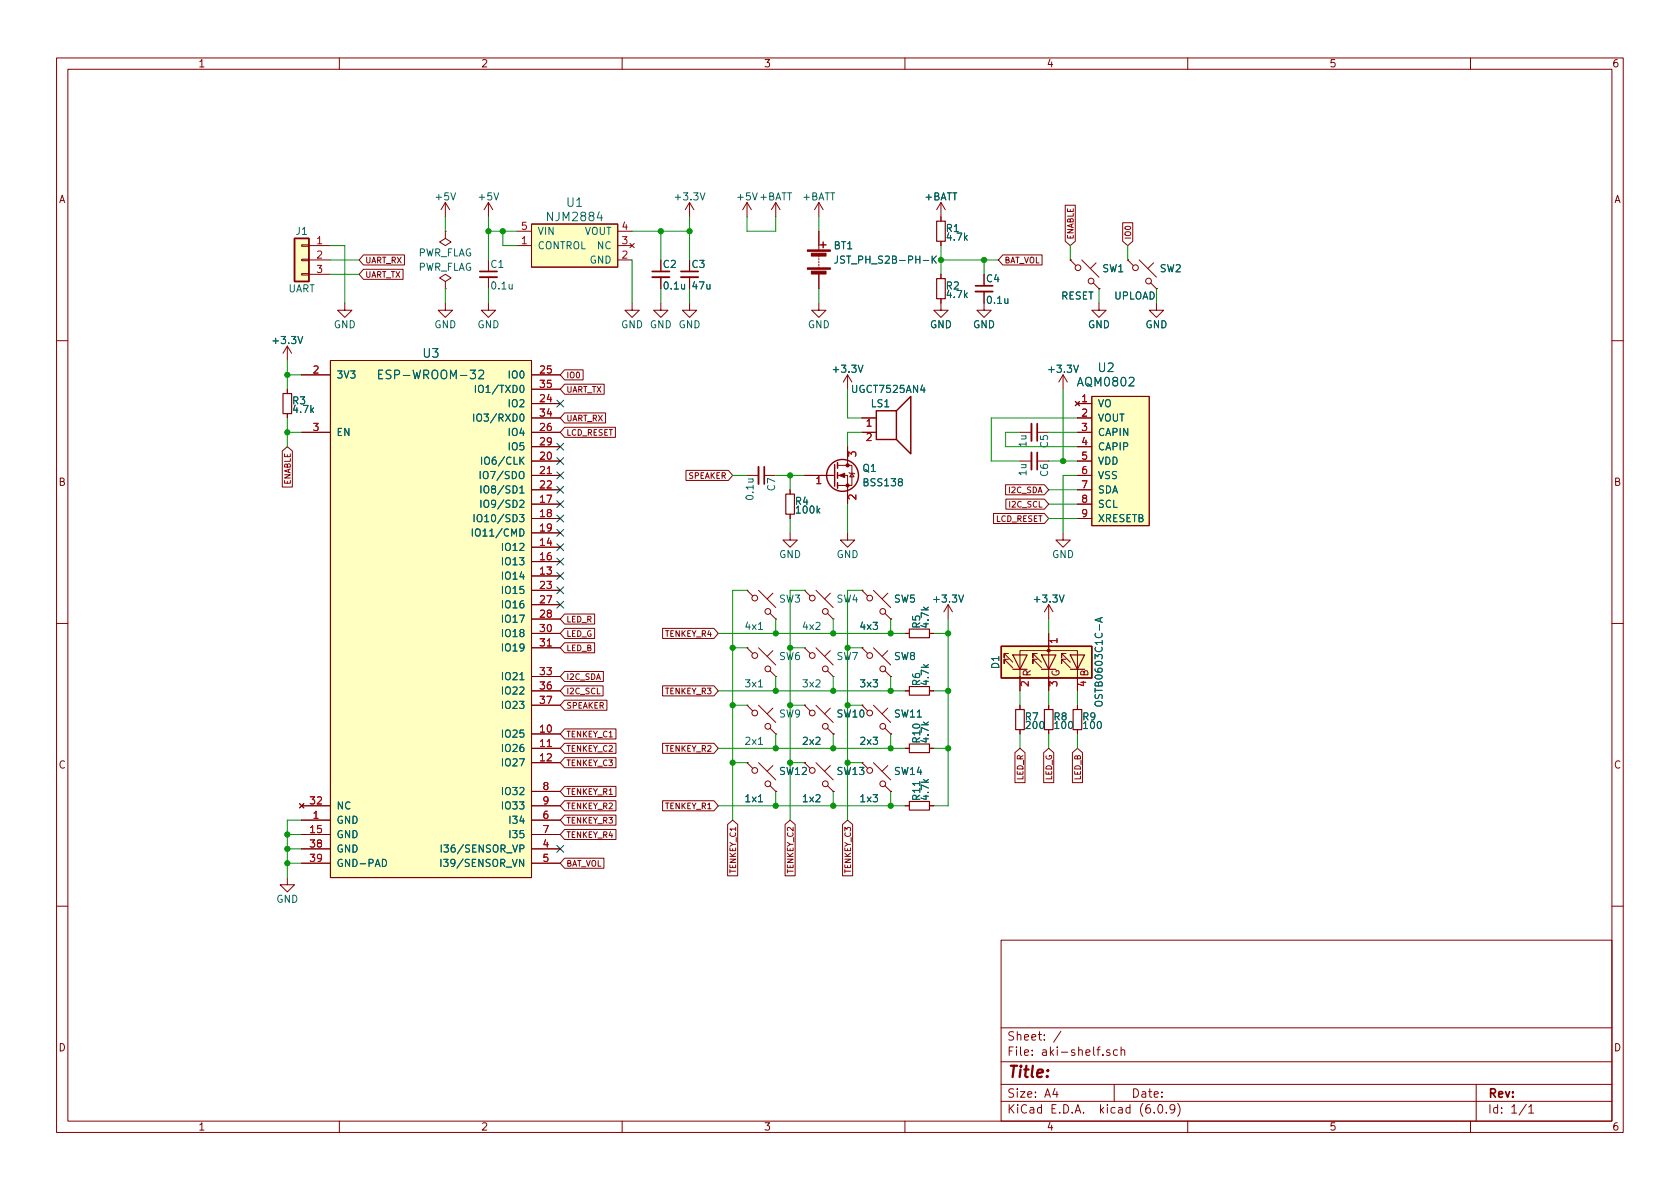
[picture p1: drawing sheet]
EESchema Schematic File Version 2
LIBS:power
LIBS:device
LIBS:transistors
LIBS:conn
LIBS:linear
LIBS:regul
LIBS:74xx
LIBS:cmos4000
LIBS:adc-dac
LIBS:memory
LIBS:xilinx
LIBS:microcontrollers
LIBS:dsp
LIBS:microchip
LIBS:analog_switches
LIBS:motorola
LIBS:texas
LIBS:intel
LIBS:audio
LIBS:interface
LIBS:digital-audio
LIBS:philips
LIBS:display
LIBS:cypress
LIBS:siliconi
LIBS:opto
LIBS:atmel
LIBS:contrib
LIBS:valves
LIBS:ftdi
LIBS:aki-shelf
LIBS:switches
LIBS:aki-shelf-cache
EELAYER 25 0
EELAYER END
$Descr A4 11693 8268
encoding utf-8
Sheet 1 1
Title ""
Date ""
Rev ""
Comp ""
Comment1 ""
Comment2 ""
Comment3 ""
Comment4 ""
$EndDescr
$Comp
L +3.3V #PWR01
U 1 1
P 2000 2500
F 0 "#PWR01" H 2000 2350 50  0001 C CNN
F 1 "+3.3V" H 2000 2640 50  0000 C CNN
F 2 "" H 2000 2500 50  0000 C CNN
F 3 "" H 2000 2500 50  0000 C CNN
	1    2000 2500
	1    0    0    -1  
$EndComp
$Comp
L R_Small R3
U 1 1
P 2000 2800
F 0 "R3" H 2030 2820 50  0000 L CNN
F 1 "4.7k" H 2030 2760 50  0000 L CNN
F 2 "Resistors_SMD:R_0603" H 2000 2800 50  0001 C CNN
F 3 "" H 2000 2800 50  0000 C CNN
	1    2000 2800
	1    0    0    -1  
$EndComp
Text GLabel 2000 3100 3    40   Input ~ 0
ENABLE
$Comp
L GND #PWR02
U 1 1
P 2000 6100
F 0 "#PWR02" H 2000 5850 50  0001 C CNN
F 1 "GND" H 2000 5950 50  0000 C CNN
F 2 "" H 2000 6100 50  0000 C CNN
F 3 "" H 2000 6100 50  0000 C CNN
	1    2000 6100
	1    0    0    -1  
$EndComp
Text GLabel 5000 5600 0    40   Input ~ 0
TENKEY_R1
Text GLabel 5000 5200 0    40   Input ~ 0
TENKEY_R2
Text GLabel 5000 4800 0    40   Input ~ 0
TENKEY_R3
Text GLabel 5000 4400 0    40   Input ~ 0
TENKEY_R4
Text GLabel 5100 5700 3    40   Input ~ 0
TENKEY_C1
Text GLabel 5500 5700 3    40   Input ~ 0
TENKEY_C2
Text GLabel 5900 5700 3    40   Input ~ 0
TENKEY_C3
Text GLabel 3900 4700 2    40   Input ~ 0
I2C_SDA
Text GLabel 3900 4800 2    40   Input ~ 0
I2C_SCL
Text GLabel 3900 2700 2    40   Input ~ 0
UART_TX
Text GLabel 3900 2900 2    40   Input ~ 0
UART_RX
Text GLabel 3900 5500 2    40   Input ~ 0
TENKEY_R1
Text GLabel 3900 5600 2    40   Input ~ 0
TENKEY_R2
Text GLabel 3900 5700 2    40   Input ~ 0
TENKEY_R3
Text GLabel 3900 5800 2    40   Input ~ 0
TENKEY_R4
Text GLabel 3900 5100 2    40   Input ~ 0
TENKEY_C1
Text GLabel 3900 5200 2    40   Input ~ 0
TENKEY_C2
Text GLabel 3900 5300 2    40   Input ~ 0
TENKEY_C3
Text GLabel 3900 4900 2    40   Input ~ 0
SPEAKER
$Comp
L GND #PWR03
U 1 1
P 5900 3700
F 0 "#PWR03" H 5900 3450 50  0001 C CNN
F 1 "GND" H 5900 3550 50  0000 C CNN
F 2 "" H 5900 3700 50  0000 C CNN
F 3 "" H 5900 3700 50  0000 C CNN
	1    5900 3700
	1    0    0    -1  
$EndComp
Text GLabel 5100 3300 0    40   Input ~ 0
SPEAKER
NoConn ~ 3900 3600
NoConn ~ 3900 3700
NoConn ~ 3900 3500
NoConn ~ 3900 3400
NoConn ~ 3900 3300
NoConn ~ 3900 3200
Text GLabel 3900 4300 2    40   Input ~ 0
LED_R
Text GLabel 3900 2600 2    40   Input ~ 0
IO0
Text GLabel 7450 1700 1    40   Input ~ 0
ENABLE
$Comp
L GND #PWR05
U 1 1
P 7650 2100
F 0 "#PWR05" H 7650 1850 50  0001 C CNN
F 1 "GND" H 7650 1950 50  0000 C CNN
F 2 "" H 7650 2100 50  0000 C CNN
F 3 "" H 7650 2100 50  0000 C CNN
	1    7650 2100
	1    0    0    -1  
$EndComp
Text GLabel 7850 1700 1    40   Input ~ 0
IO0
$Comp
L GND #PWR06
U 1 1
P 8050 2100
F 0 "#PWR06" H 8050 1850 50  0001 C CNN
F 1 "GND" H 8050 1950 50  0000 C CNN
F 2 "" H 8050 2100 50  0000 C CNN
F 3 "" H 8050 2100 50  0000 C CNN
	1    8050 2100
	1    0    0    -1  
$EndComp
$Comp
L R_Small R5
U 1 1
P 6400 4400
F 0 "R5" H 6430 4420 50  0000 L CNN
F 1 "4.7k" H 6430 4360 50  0000 L CNN
F 2 "Resistors_SMD:R_0603" H 6400 4400 50  0001 C CNN
F 3 "" H 6400 4400 50  0001 C CNN
	1    6400 4400
	0    -1   -1   0   
$EndComp
$Comp
L R_Small R6
U 1 1
P 6400 4800
F 0 "R6" H 6430 4820 50  0000 L CNN
F 1 "4.7k" H 6430 4760 50  0000 L CNN
F 2 "Resistors_SMD:R_0603" H 6400 4800 50  0001 C CNN
F 3 "" H 6400 4800 50  0001 C CNN
	1    6400 4800
	0    -1   -1   0   
$EndComp
$Comp
L R_Small R10
U 1 1
P 6400 5200
F 0 "R10" H 6430 5220 50  0000 L CNN
F 1 "4.7k" H 6430 5160 50  0000 L CNN
F 2 "Resistors_SMD:R_0603" H 6400 5200 50  0001 C CNN
F 3 "" H 6400 5200 50  0001 C CNN
	1    6400 5200
	0    -1   -1   0   
$EndComp
$Comp
L R_Small R11
U 1 1
P 6400 5600
F 0 "R11" H 6430 5620 50  0000 L CNN
F 1 "4.7k" H 6430 5560 50  0000 L CNN
F 2 "Resistors_SMD:R_0603" H 6400 5600 50  0001 C CNN
F 3 "" H 6400 5600 50  0001 C CNN
	1    6400 5600
	0    -1   -1   0   
$EndComp
$Comp
L +3.3V #PWR07
U 1 1
P 6600 4300
F 0 "#PWR07" H 6600 4150 50  0001 C CNN
F 1 "+3.3V" H 6600 4440 50  0000 C CNN
F 2 "" H 6600 4300 50  0000 C CNN
F 3 "" H 6600 4300 50  0000 C CNN
	1    6600 4300
	1    0    0    -1  
$EndComp
Text GLabel 2500 1900 2    40   Input ~ 0
UART_TX
Text GLabel 2500 1800 2    40   Input ~ 0
UART_RX
$Comp
L GND #PWR08
U 1 1
P 2400 2100
F 0 "#PWR08" H 2400 1850 50  0001 C CNN
F 1 "GND" H 2400 1950 50  0000 C CNN
F 2 "" H 2400 2100 50  0000 C CNN
F 3 "" H 2400 2100 50  0000 C CNN
	1    2400 2100
	1    0    0    -1  
$EndComp
$Comp
L Battery BT1
U 1 1
P 5700 1800
F 0 "BT1" H 5800 1900 50  0000 L CNN
F 1 "JST_PH_S2B-PH-K" H 5800 1800 50  0000 L CNN
F 2 "Connectors_JST:JST_PH_S2B-PH-K_02x2.00mm_Angled" V 5700 1860 50  0001 C CNN
F 3 "" V 5700 1860 50  0001 C CNN
	1    5700 1800
	1    0    0    -1  
$EndComp
$Comp
L AQM0802 U2
U 1 1
P 7700 3200
F 0 "U2" H 7700 3850 60  0000 C CNN
F 1 "AQM0802" H 7700 3750 60  0000 C CNN
F 2 "aki-shelf:AQM0802A-RN-GBW" H 7700 3750 60  0001 C CNN
F 3 "" H 7700 3750 60  0000 C CNN
	1    7700 3200
	1    0    0    -1  
$EndComp
$Comp
L +3.3V #PWR09
U 1 1
P 7400 2700
F 0 "#PWR09" H 7400 2550 50  0001 C CNN
F 1 "+3.3V" H 7400 2840 50  0000 C CNN
F 2 "" H 7400 2700 50  0000 C CNN
F 3 "" H 7400 2700 50  0000 C CNN
	1    7400 2700
	1    0    0    -1  
$EndComp
$Comp
L GND #PWR010
U 1 1
P 7400 3700
F 0 "#PWR010" H 7400 3450 50  0001 C CNN
F 1 "GND" H 7400 3550 50  0000 C CNN
F 2 "" H 7400 3700 50  0000 C CNN
F 3 "" H 7400 3700 50  0000 C CNN
	1    7400 3700
	1    0    0    -1  
$EndComp
Text GLabel 3900 3000 2    40   Input ~ 0
LCD_RESET
Text GLabel 7300 3600 0    40   Input ~ 0
LCD_RESET
Text GLabel 7300 3500 0    40   Input ~ 0
I2C_SCL
Text GLabel 7300 3400 0    40   Input ~ 0
I2C_SDA
$Comp
L C_Small C5
U 1 1
P 7200 3000
F 0 "C5" H 7210 3070 50  0000 L CNN
F 1 "1u" H 7210 2920 50  0000 L CNN
F 2 "Capacitors_SMD:C_0603" H 7200 3000 50  0001 C CNN
F 3 "" H 7200 3000 50  0001 C CNN
	1    7200 3000
	0    1    1    0   
$EndComp
$Comp
L C_Small C6
U 1 1
P 7200 3200
F 0 "C6" H 7210 3270 50  0000 L CNN
F 1 "1u" H 7210 3120 50  0000 L CNN
F 2 "Capacitors_SMD:C_0603" H 7200 3200 50  0001 C CNN
F 3 "" H 7200 3200 50  0001 C CNN
	1    7200 3200
	0    1    1    0   
$EndComp
$Comp
L GND #PWR011
U 1 1
P 5700 2100
F 0 "#PWR011" H 5700 1850 50  0001 C CNN
F 1 "GND" H 5700 1950 50  0000 C CNN
F 2 "" H 5700 2100 50  0000 C CNN
F 3 "" H 5700 2100 50  0000 C CNN
	1    5700 2100
	1    0    0    -1  
$EndComp
$Comp
L +3.3V #PWR012
U 1 1
P 7300 4300
F 0 "#PWR012" H 7300 4150 50  0001 C CNN
F 1 "+3.3V" H 7300 4440 50  0000 C CNN
F 2 "" H 7300 4300 50  0000 C CNN
F 3 "" H 7300 4300 50  0000 C CNN
	1    7300 4300
	1    0    0    -1  
$EndComp
$Comp
L R_Small R7
U 1 1
P 7100 5000
F 0 "R7" H 7130 5020 50  0000 L CNN
F 1 "200" H 7130 4960 50  0000 L CNN
F 2 "Resistors_SMD:R_0603" H 7100 5000 50  0001 C CNN
F 3 "" H 7100 5000 50  0000 C CNN
	1    7100 5000
	1    0    0    -1  
$EndComp
$Comp
L R_Small R8
U 1 1
P 7300 5000
F 0 "R8" H 7330 5020 50  0000 L CNN
F 1 "100" H 7330 4960 50  0000 L CNN
F 2 "Resistors_SMD:R_0603" H 7300 5000 50  0001 C CNN
F 3 "" H 7300 5000 50  0000 C CNN
	1    7300 5000
	1    0    0    -1  
$EndComp
$Comp
L R_Small R9
U 1 1
P 7500 5000
F 0 "R9" H 7530 5020 50  0000 L CNN
F 1 "100" H 7530 4960 50  0000 L CNN
F 2 "Resistors_SMD:R_0603" H 7500 5000 50  0001 C CNN
F 3 "" H 7500 5000 50  0000 C CNN
	1    7500 5000
	1    0    0    -1  
$EndComp
Text GLabel 3900 4400 2    40   Input ~ 0
LED_G
Text GLabel 3900 4500 2    40   Input ~ 0
LED_B
Text GLabel 7100 5200 3    40   Input ~ 0
LED_R
Text GLabel 7300 5200 3    40   Input ~ 0
LED_G
Text GLabel 7500 5200 3    40   Input ~ 0
LED_B
$Comp
L R_Small R1
U 1 1
P 6550 1600
F 0 "R1" H 6580 1620 50  0000 L CNN
F 1 "4.7k" H 6580 1560 50  0000 L CNN
F 2 "Resistors_SMD:R_0603" H 6550 1600 50  0001 C CNN
F 3 "" H 6550 1600 50  0001 C CNN
	1    6550 1600
	1    0    0    -1  
$EndComp
$Comp
L R_Small R2
U 1 1
P 6550 2000
F 0 "R2" H 6580 2020 50  0000 L CNN
F 1 "4.7k" H 6580 1960 50  0000 L CNN
F 2 "Resistors_SMD:R_0603" H 6550 2000 50  0001 C CNN
F 3 "" H 6550 2000 50  0001 C CNN
	1    6550 2000
	1    0    0    -1  
$EndComp
$Comp
L GND #PWR013
U 1 1
P 6550 2100
F 0 "#PWR013" H 6550 1850 50  0001 C CNN
F 1 "GND" H 6550 1950 50  0000 C CNN
F 2 "" H 6550 2100 50  0000 C CNN
F 3 "" H 6550 2100 50  0000 C CNN
	1    6550 2100
	1    0    0    -1  
$EndComp
$Comp
L C_Small C4
U 1 1
P 6850 2000
F 0 "C4" H 6860 2070 50  0000 L CNN
F 1 "0.1u" H 6860 1920 50  0000 L CNN
F 2 "Capacitors_SMD:C_0603" H 6850 2000 50  0001 C CNN
F 3 "" H 6850 2000 50  0001 C CNN
	1    6850 2000
	1    0    0    -1  
$EndComp
$Comp
L GND #PWR014
U 1 1
P 6850 2100
F 0 "#PWR014" H 6850 1850 50  0001 C CNN
F 1 "GND" H 6850 1950 50  0000 C CNN
F 2 "" H 6850 2100 50  0000 C CNN
F 3 "" H 6850 2100 50  0000 C CNN
	1    6850 2100
	1    0    0    -1  
$EndComp
Text GLabel 6950 1800 2    40   Input ~ 0
BAT_VOL
$Comp
L +3.3V #PWR015
U 1 1
P 4800 1500
F 0 "#PWR015" H 4800 1350 50  0001 C CNN
F 1 "+3.3V" H 4800 1640 50  0000 C CNN
F 2 "" H 4800 1500 50  0000 C CNN
F 3 "" H 4800 1500 50  0000 C CNN
	1    4800 1500
	1    0    0    -1  
$EndComp
$Comp
L +5V #PWR016
U 1 1
P 3400 1500
F 0 "#PWR016" H 3400 1350 50  0001 C CNN
F 1 "+5V" H 3400 1640 50  0000 C CNN
F 2 "" H 3400 1500 50  0000 C CNN
F 3 "" H 3400 1500 50  0000 C CNN
	1    3400 1500
	1    0    0    -1  
$EndComp
$Comp
L GND #PWR017
U 1 1
P 4800 2100
F 0 "#PWR017" H 4800 1850 50  0001 C CNN
F 1 "GND" H 4800 1950 50  0000 C CNN
F 2 "" H 4800 2100 50  0000 C CNN
F 3 "" H 4800 2100 50  0000 C CNN
	1    4800 2100
	1    0    0    -1  
$EndComp
$Comp
L GND #PWR018
U 1 1
P 4600 2100
F 0 "#PWR018" H 4600 1850 50  0001 C CNN
F 1 "GND" H 4600 1950 50  0000 C CNN
F 2 "" H 4600 2100 50  0000 C CNN
F 3 "" H 4600 2100 50  0000 C CNN
	1    4600 2100
	1    0    0    -1  
$EndComp
$Comp
L GND #PWR019
U 1 1
P 3400 2100
F 0 "#PWR019" H 3400 1850 50  0001 C CNN
F 1 "GND" H 3400 1950 50  0000 C CNN
F 2 "" H 3400 2100 50  0000 C CNN
F 3 "" H 3400 2100 50  0000 C CNN
	1    3400 2100
	1    0    0    -1  
$EndComp
$Comp
L C_Small C3
U 1 1
P 4800 1900
F 0 "C3" H 4810 1970 50  0000 L CNN
F 1 "47u" H 4810 1820 50  0000 L CNN
F 2 "Capacitors_SMD:C_1206" H 4800 1900 50  0001 C CNN
F 3 "" H 4800 1900 50  0000 C CNN
	1    4800 1900
	1    0    0    -1  
$EndComp
$Comp
L C_Small C2
U 1 1
P 4600 1900
F 0 "C2" H 4610 1970 50  0000 L CNN
F 1 "0.1u" H 4610 1820 50  0000 L CNN
F 2 "Capacitors_SMD:C_0603" H 4600 1900 50  0001 C CNN
F 3 "" H 4600 1900 50  0000 C CNN
	1    4600 1900
	1    0    0    -1  
$EndComp
$Comp
L C_Small C1
U 1 1
P 3400 1900
F 0 "C1" H 3410 1970 50  0000 L CNN
F 1 "0.1u" H 3410 1820 50  0000 L CNN
F 2 "Capacitors_SMD:C_0603" H 3400 1900 50  0001 C CNN
F 3 "" H 3400 1900 50  0000 C CNN
	1    3400 1900
	1    0    0    -1  
$EndComp
$Comp
L GND #PWR020
U 1 1
P 4400 2100
F 0 "#PWR020" H 4400 1850 50  0001 C CNN
F 1 "GND" H 4400 1950 50  0000 C CNN
F 2 "" H 4400 2100 50  0000 C CNN
F 3 "" H 4400 2100 50  0000 C CNN
	1    4400 2100
	1    0    0    -1  
$EndComp
$Comp
L SW_Push_45deg SW1
U 1 1
P 7550 1900
F 0 "SW1" H 7670 1940 50  0000 L CNN
F 1 "RESET" H 7500 1750 50  0000 C CNN
F 2 "aki-shelf:SKRPACE010" H 7550 1900 50  0001 C CNN
F 3 "" H 7550 1900 50  0001 C CNN
	1    7550 1900
	1    0    0    -1  
$EndComp
$Comp
L SW_Push_45deg SW2
U 1 1
P 7950 1900
F 0 "SW2" H 8070 1940 50  0000 L CNN
F 1 "UPLOAD" H 7900 1750 50  0000 C CNN
F 2 "aki-shelf:SKRPACE010" H 7950 1900 50  0001 C CNN
F 3 "" H 7950 1900 50  0001 C CNN
	1    7950 1900
	1    0    0    -1  
$EndComp
$Comp
L SW_Push_45deg SW3
U 1 1
P 5300 4200
F 0 "SW3" H 5420 4240 50  0000 L CNN
F 1 "4x1" H 5250 4050 50  0000 C CNN
F 2 "aki-shelf:SKRPACE010" H 5300 4200 50  0001 C CNN
F 3 "" H 5300 4200 50  0001 C CNN
	1    5300 4200
	1    0    0    -1  
$EndComp
$Comp
L SW_Push_45deg SW6
U 1 1
P 5300 4600
F 0 "SW6" H 5420 4640 50  0000 L CNN
F 1 "3x1" H 5250 4450 50  0000 C CNN
F 2 "aki-shelf:SKRPACE010" H 5300 4600 50  0001 C CNN
F 3 "" H 5300 4600 50  0001 C CNN
	1    5300 4600
	1    0    0    -1  
$EndComp
$Comp
L SW_Push_45deg SW7
U 1 1
P 5700 4600
F 0 "SW7" H 5820 4640 50  0000 L CNN
F 1 "3x2" H 5650 4450 50  0000 C CNN
F 2 "aki-shelf:SKRPACE010" H 5700 4600 50  0001 C CNN
F 3 "" H 5700 4600 50  0001 C CNN
	1    5700 4600
	1    0    0    -1  
$EndComp
$Comp
L Speaker LS1
U 1 1
P 6200 2900
F 0 "LS1" H 6200 3000 50  0000 R CNN
F 1 "UGCT7525AN4" H 6450 3100 50  0000 R CNN
F 2 "aki-shelf:UGCT7525AN4" H 6200 2700 50  0001 C CNN
F 3 "" H 6190 2850 50  0001 C CNN
	1    6200 2900
	1    0    0    -1  
$EndComp
$Comp
L SW_Push_45deg SW4
U 1 1
P 5700 4200
F 0 "SW4" H 5820 4240 50  0000 L CNN
F 1 "4x2" H 5650 4050 50  0000 C CNN
F 2 "aki-shelf:SKRPACE010" H 5700 4200 50  0001 C CNN
F 3 "" H 5700 4200 50  0001 C CNN
	1    5700 4200
	1    0    0    -1  
$EndComp
$Comp
L SW_Push_45deg SW5
U 1 1
P 6100 4200
F 0 "SW5" H 6220 4240 50  0000 L CNN
F 1 "4x3" H 6050 4050 50  0000 C CNN
F 2 "aki-shelf:SKRPACE010" H 6100 4200 50  0001 C CNN
F 3 "" H 6100 4200 50  0001 C CNN
	1    6100 4200
	1    0    0    -1  
$EndComp
$Comp
L SW_Push_45deg SW8
U 1 1
P 6100 4600
F 0 "SW8" H 6220 4640 50  0000 L CNN
F 1 "3x3" H 6050 4450 50  0000 C CNN
F 2 "aki-shelf:SKRPACE010" H 6100 4600 50  0001 C CNN
F 3 "" H 6100 4600 50  0001 C CNN
	1    6100 4600
	1    0    0    -1  
$EndComp
$Comp
L SW_Push_45deg SW11
U 1 1
P 6100 5000
F 0 "SW11" H 6220 5040 50  0000 L CNN
F 1 "2x3" H 6050 4850 50  0000 C CNN
F 2 "aki-shelf:SKRPACE010" H 6100 5000 50  0001 C CNN
F 3 "" H 6100 5000 50  0001 C CNN
	1    6100 5000
	1    0    0    -1  
$EndComp
$Comp
L SW_Push_45deg SW14
U 1 1
P 6100 5400
F 0 "SW14" H 6220 5440 50  0000 L CNN
F 1 "1x3" H 6050 5250 50  0000 C CNN
F 2 "aki-shelf:SKRPACE010" H 6100 5400 50  0001 C CNN
F 3 "" H 6100 5400 50  0001 C CNN
	1    6100 5400
	1    0    0    -1  
$EndComp
$Comp
L SW_Push_45deg SW13
U 1 1
P 5700 5400
F 0 "SW13" H 5820 5440 50  0000 L CNN
F 1 "1x2" H 5650 5250 50  0000 C CNN
F 2 "aki-shelf:SKRPACE010" H 5700 5400 50  0001 C CNN
F 3 "" H 5700 5400 50  0001 C CNN
	1    5700 5400
	1    0    0    -1  
$EndComp
$Comp
L SW_Push_45deg SW12
U 1 1
P 5300 5400
F 0 "SW12" H 5420 5440 50  0000 L CNN
F 1 "1x1" H 5250 5250 50  0000 C CNN
F 2 "aki-shelf:SKRPACE010" H 5300 5400 50  0001 C CNN
F 3 "" H 5300 5400 50  0001 C CNN
	1    5300 5400
	1    0    0    -1  
$EndComp
$Comp
L SW_Push_45deg SW9
U 1 1
P 5300 5000
F 0 "SW9" H 5420 5040 50  0000 L CNN
F 1 "2x1" H 5250 4850 50  0000 C CNN
F 2 "aki-shelf:SKRPACE010" H 5300 5000 50  0001 C CNN
F 3 "" H 5300 5000 50  0001 C CNN
	1    5300 5000
	1    0    0    -1  
$EndComp
$Comp
L SW_Push_45deg SW10
U 1 1
P 5700 5000
F 0 "SW10" H 5820 5040 50  0000 L CNN
F 1 "2x2" H 5650 4850 50  0000 C CNN
F 2 "aki-shelf:SKRPACE010" H 5700 5000 50  0001 C CNN
F 3 "" H 5700 5000 50  0001 C CNN
	1    5700 5000
	1    0    0    -1  
$EndComp
$Comp
L NJM2884 U1
U 1 1
P 4000 1600
F 0 "U1" H 4000 1800 60  0000 C CNN
F 1 "NJM2884" H 4000 1700 60  0000 C CNN
F 2 "TO_SOT_Packages_SMD:SOT-89-5_Housing" H 4000 1700 60  0001 C CNN
F 3 "" H 4000 1700 60  0000 C CNN
	1    4000 1600
	1    0    0    -1  
$EndComp
$Comp
L ESP-WROOM-32 U3
U 1 1
P 3000 4000
F 0 "U3" H 3000 5550 60  0000 C CNN
F 1 "ESP-WROOM-32" H 3000 5400 60  0000 C CNN
F 2 "aki-shelf:ESP-WROOM-32" H 3000 5500 60  0001 C CNN
F 3 "" H 2550 5100 60  0001 C CNN
	1    3000 4000
	1    0    0    -1  
$EndComp
NoConn ~ 3900 2800
NoConn ~ 3900 3100
NoConn ~ 3900 3800
NoConn ~ 3900 3900
NoConn ~ 3900 4000
NoConn ~ 3900 4100
NoConn ~ 3900 4200
Text GLabel 3900 6000 2    40   Input ~ 0
BAT_VOL
NoConn ~ 3900 5900
$Comp
L PWR_FLAG #FLG021
U 1 1
P 3100 1600
F 0 "#FLG021" H 3100 1675 50  0001 C CNN
F 1 "PWR_FLAG" H 3100 1750 50  0000 C CNN
F 2 "" H 3100 1600 50  0001 C CNN
F 3 "" H 3100 1600 50  0001 C CNN
	1    3100 1600
	-1   0    0    1   
$EndComp
$Comp
L +5V #PWR022
U 1 1
P 3100 1500
F 0 "#PWR022" H 3100 1350 50  0001 C CNN
F 1 "+5V" H 3100 1640 50  0000 C CNN
F 2 "" H 3100 1500 50  0000 C CNN
F 3 "" H 3100 1500 50  0000 C CNN
	1    3100 1500
	1    0    0    -1  
$EndComp
$Comp
L GND #PWR023
U 1 1
P 3100 2100
F 0 "#PWR023" H 3100 1850 50  0001 C CNN
F 1 "GND" H 3100 1950 50  0000 C CNN
F 2 "" H 3100 2100 50  0000 C CNN
F 3 "" H 3100 2100 50  0000 C CNN
	1    3100 2100
	1    0    0    -1  
$EndComp
$Comp
L PWR_FLAG #FLG024
U 1 1
P 3100 2000
F 0 "#FLG024" H 3100 2075 50  0001 C CNN
F 1 "PWR_FLAG" H 3100 2150 50  0000 C CNN
F 2 "" H 3100 2000 50  0001 C CNN
F 3 "" H 3100 2000 50  0001 C CNN
	1    3100 2000
	1    0    0    -1  
$EndComp
$Comp
L +BATT #PWR025
U 1 1
P 5700 1500
F 0 "#PWR025" H 5700 1350 50  0001 C CNN
F 1 "+BATT" H 5700 1640 50  0000 C CNN
F 2 "" H 5700 1500 50  0001 C CNN
F 3 "" H 5700 1500 50  0001 C CNN
	1    5700 1500
	1    0    0    -1  
$EndComp
$Comp
L +BATT #PWR026
U 1 1
P 6550 1500
F 0 "#PWR026" H 6550 1350 50  0001 C CNN
F 1 "+BATT" H 6550 1640 50  0000 C CNN
F 2 "" H 6550 1500 50  0001 C CNN
F 3 "" H 6550 1500 50  0001 C CNN
	1    6550 1500
	1    0    0    -1  
$EndComp
$Comp
L +5V #PWR027
U 1 1
P 5200 1500
F 0 "#PWR027" H 5200 1350 50  0001 C CNN
F 1 "+5V" H 5200 1640 50  0000 C CNN
F 2 "" H 5200 1500 50  0000 C CNN
F 3 "" H 5200 1500 50  0000 C CNN
	1    5200 1500
	1    0    0    -1  
$EndComp
$Comp
L +BATT #PWR028
U 1 1
P 5400 1500
F 0 "#PWR028" H 5400 1350 50  0001 C CNN
F 1 "+BATT" H 5400 1640 50  0000 C CNN
F 2 "" H 5400 1500 50  0001 C CNN
F 3 "" H 5400 1500 50  0001 C CNN
	1    5400 1500
	1    0    0    -1  
$EndComp
$Comp
L Conn_01x03 J1
U 1 1
P 2100 1800
F 0 "J1" H 2100 2000 50  0000 C CNN
F 1 "UART" H 2100 1600 50  0000 C CNN
F 2 "Socket_Strips:Socket_Strip_Straight_1x03_Pitch2.54mm" H 2100 1800 50  0001 C CNN
F 3 "" H 2100 1800 50  0001 C CNN
	1    2100 1800
	-1   0    0    -1  
$EndComp
$Comp
L OSTB0603C1C-A D1
U 1 1
P 7300 4600
F 0 "D1" H 7300 4970 50  0000 C CNN
F 1 "OSTB0603C1C-A" H 7300 4250 50  0000 C CNN
F 2 "aki-shelf:OSTB0603C1C-A" H 7300 4550 50  0001 C CNN
F 3 "" H 7300 4550 50  0001 C CNN
	1    7300 4600
	0    -1   -1   0   
$EndComp
$Comp
L +3.3V #PWR04
U 1 1
P 5900 2700
F 0 "#PWR04" H 5900 2550 50  0001 C CNN
F 1 "+3.3V" H 5900 2840 50  0000 C CNN
F 2 "" H 5900 2700 50  0000 C CNN
F 3 "" H 5900 2700 50  0000 C CNN
	1    5900 2700
	1    0    0    -1  
$EndComp
Wire Wire Line
	2000 2500 2000 2700
Wire Wire Line
	2000 2600 2100 2600
Wire Wire Line
	2000 2900 2000 3100
Connection ~ 2000 2600
Connection ~ 2000 3000
Wire Wire Line
	2000 6000 2100 6000
Wire Wire Line
	2000 5700 2000 6100
Wire Wire Line
	2000 5900 2100 5900
Connection ~ 2000 6000
Wire Wire Line
	2000 5800 2100 5800
Connection ~ 2000 5900
Wire Wire Line
	2000 5700 2100 5700
Connection ~ 2000 5800
Wire Wire Line
	5200 4100 5100 4100
Wire Wire Line
	5100 4100 5100 5700
Wire Wire Line
	5100 4500 5200 4500
Wire Wire Line
	5100 4900 5200 4900
Connection ~ 5100 4500
Wire Wire Line
	5100 5300 5200 5300
Connection ~ 5100 4900
Wire Wire Line
	5500 5300 5600 5300
Wire Wire Line
	5500 4100 5500 5700
Wire Wire Line
	5500 4900 5600 4900
Wire Wire Line
	5500 4500 5600 4500
Connection ~ 5500 4900
Wire Wire Line
	5500 4100 5600 4100
Connection ~ 5500 4500
Wire Wire Line
	6000 4100 5900 4100
Wire Wire Line
	5900 4100 5900 5700
Wire Wire Line
	5900 4500 6000 4500
Wire Wire Line
	5900 4900 6000 4900
Connection ~ 5900 4500
Wire Wire Line
	5900 5300 6000 5300
Connection ~ 5900 4900
Wire Wire Line
	6200 5600 6200 5500
Wire Wire Line
	5000 5600 6300 5600
Wire Wire Line
	5800 5600 5800 5500
Wire Wire Line
	5400 5600 5400 5500
Connection ~ 5800 5600
Wire Wire Line
	5400 5100 5400 5200
Wire Wire Line
	5000 5200 6300 5200
Wire Wire Line
	6200 5200 6200 5100
Wire Wire Line
	5800 5200 5800 5100
Connection ~ 5800 5200
Wire Wire Line
	5800 4800 5800 4700
Wire Wire Line
	5000 4800 6300 4800
Wire Wire Line
	6200 4800 6200 4700
Wire Wire Line
	5400 4800 5400 4700
Connection ~ 5800 4800
Wire Wire Line
	5400 4300 5400 4400
Wire Wire Line
	5000 4400 6300 4400
Wire Wire Line
	5800 4400 5800 4300
Wire Wire Line
	6200 4400 6200 4300
Connection ~ 5800 4400
Connection ~ 5400 5600
Connection ~ 5400 5200
Connection ~ 5400 4800
Connection ~ 5400 4400
Connection ~ 5900 5300
Connection ~ 5500 5300
Connection ~ 5100 5300
Wire Wire Line
	2000 3000 2100 3000
Wire Wire Line
	7650 2100 7650 2000
Wire Wire Line
	7450 1800 7450 1700
Wire Wire Line
	7850 1700 7850 1800
Wire Wire Line
	8050 2100 8050 2000
Connection ~ 6200 4400
Connection ~ 6200 4800
Connection ~ 6200 5200
Connection ~ 6200 5600
Wire Wire Line
	6600 5600 6500 5600
Wire Wire Line
	6600 4300 6600 5600
Wire Wire Line
	6600 5200 6500 5200
Wire Wire Line
	6600 4800 6500 4800
Connection ~ 6600 5200
Wire Wire Line
	6600 4400 6500 4400
Connection ~ 6600 4800
Connection ~ 6600 4400
Wire Wire Line
	2500 1800 2300 1800
Wire Wire Line
	2300 1900 2500 1900
Wire Wire Line
	2400 1700 2300 1700
Wire Wire Line
	7400 2700 7400 3200
Wire Wire Line
	7400 3700 7400 3300
Wire Wire Line
	7500 3600 7300 3600
Wire Wire Line
	7300 3400 7500 3400
Wire Wire Line
	7500 3500 7300 3500
Wire Wire Line
	7500 3100 7000 3100
Wire Wire Line
	7000 3100 7000 3000
Wire Wire Line
	7000 3000 7100 3000
Wire Wire Line
	7300 3000 7500 3000
Wire Wire Line
	7400 3300 7500 3300
Wire Wire Line
	7300 3200 7500 3200
Connection ~ 7400 3200
Wire Wire Line
	7100 3200 6900 3200
Wire Wire Line
	6900 3200 6900 2900
Wire Wire Line
	6900 2900 7500 2900
Wire Wire Line
	5700 2100 5700 2000
Wire Wire Line
	2400 2100 2400 1700
Wire Wire Line
	7100 4800 7100 4900
Wire Wire Line
	7300 4900 7300 4800
Wire Wire Line
	7500 4900 7500 4800
Wire Wire Line
	7300 4300 7300 4400
Wire Wire Line
	7500 5200 7500 5100
Wire Wire Line
	7300 5200 7300 5100
Wire Wire Line
	7100 5200 7100 5100
Wire Wire Line
	6850 1900 6850 1800
Wire Wire Line
	6550 1800 6950 1800
Wire Wire Line
	6550 1700 6550 1900
Connection ~ 6550 1800
Connection ~ 6850 1800
Wire Wire Line
	3400 2000 3400 2100
Wire Wire Line
	4400 2100 4400 1800
Wire Wire Line
	4600 2100 4600 2000
Wire Wire Line
	4800 2000 4800 2100
Wire Wire Line
	4400 1600 4800 1600
Connection ~ 4800 1600
Wire Wire Line
	3400 1600 3600 1600
Connection ~ 4600 1600
Wire Wire Line
	4800 1500 4800 1800
Wire Wire Line
	4600 1600 4600 1800
Connection ~ 3500 1600
Wire Wire Line
	3500 1700 3500 1600
Wire Wire Line
	3600 1700 3500 1700
Connection ~ 3400 1600
Wire Wire Line
	3400 1500 3400 1800
Wire Wire Line
	5700 1500 5700 1600
Wire Wire Line
	3100 1500 3100 1600
Wire Wire Line
	3100 2000 3100 2100
Wire Wire Line
	5200 1500 5200 1600
Wire Wire Line
	5200 1600 5400 1600
Wire Wire Line
	5400 1600 5400 1500
Wire Wire Line
	5900 2900 6000 2900
Wire Wire Line
	6000 3000 5900 3000
Wire Wire Line
	5900 3000 5900 3100
Wire Wire Line
	5200 3300 5100 3300
Wire Wire Line
	5900 2700 5900 2900
$Comp
L R_Small R4
U 1 1
P 5500 3500
F 0 "R4" H 5530 3520 50  0000 L CNN
F 1 "100k" H 5530 3460 50  0000 L CNN
F 2 "Resistors_SMD:R_0603" H 5500 3500 50  0001 C CNN
F 3 "" H 5500 3500 50  0001 C CNN
	1    5500 3500
	1    0    0    -1  
$EndComp
$Comp
L C_Small C7
U 1 1
P 5300 3300
F 0 "C7" H 5310 3370 50  0000 L CNN
F 1 "0.1u" H 5310 3220 50  0000 L CNN
F 2 "Capacitors_SMD:C_0603" H 5300 3300 50  0001 C CNN
F 3 "" H 5300 3300 50  0001 C CNN
	1    5300 3300
	0    1    1    0   
$EndComp
$Comp
L GND #PWR029
U 1 1
P 5500 3700
F 0 "#PWR029" H 5500 3450 50  0001 C CNN
F 1 "GND" H 5500 3550 50  0000 C CNN
F 2 "" H 5500 3700 50  0000 C CNN
F 3 "" H 5500 3700 50  0000 C CNN
	1    5500 3700
	1    0    0    -1  
$EndComp
Wire Wire Line
	5500 3700 5500 3600
Connection ~ 5500 3300
Wire Wire Line
	5500 3300 5500 3400
Wire Wire Line
	5400 3300 5600 3300
Wire Wire Line
	5900 3700 5900 3500
$Comp
L Q_NMOS_GSD Q1
U 1 1
P 5800 3300
F 0 "Q1" H 6000 3350 50  0000 L CNN
F 1 "BSS138" H 6000 3250 50  0000 L CNN
F 2 "TO_SOT_Packages_SMD:SOT-23" H 6000 3400 50  0001 C CNN
F 3 "" H 5800 3300 50  0001 C CNN
	1    5800 3300
	1    0    0    -1  
$EndComp
$EndSCHEMATC
